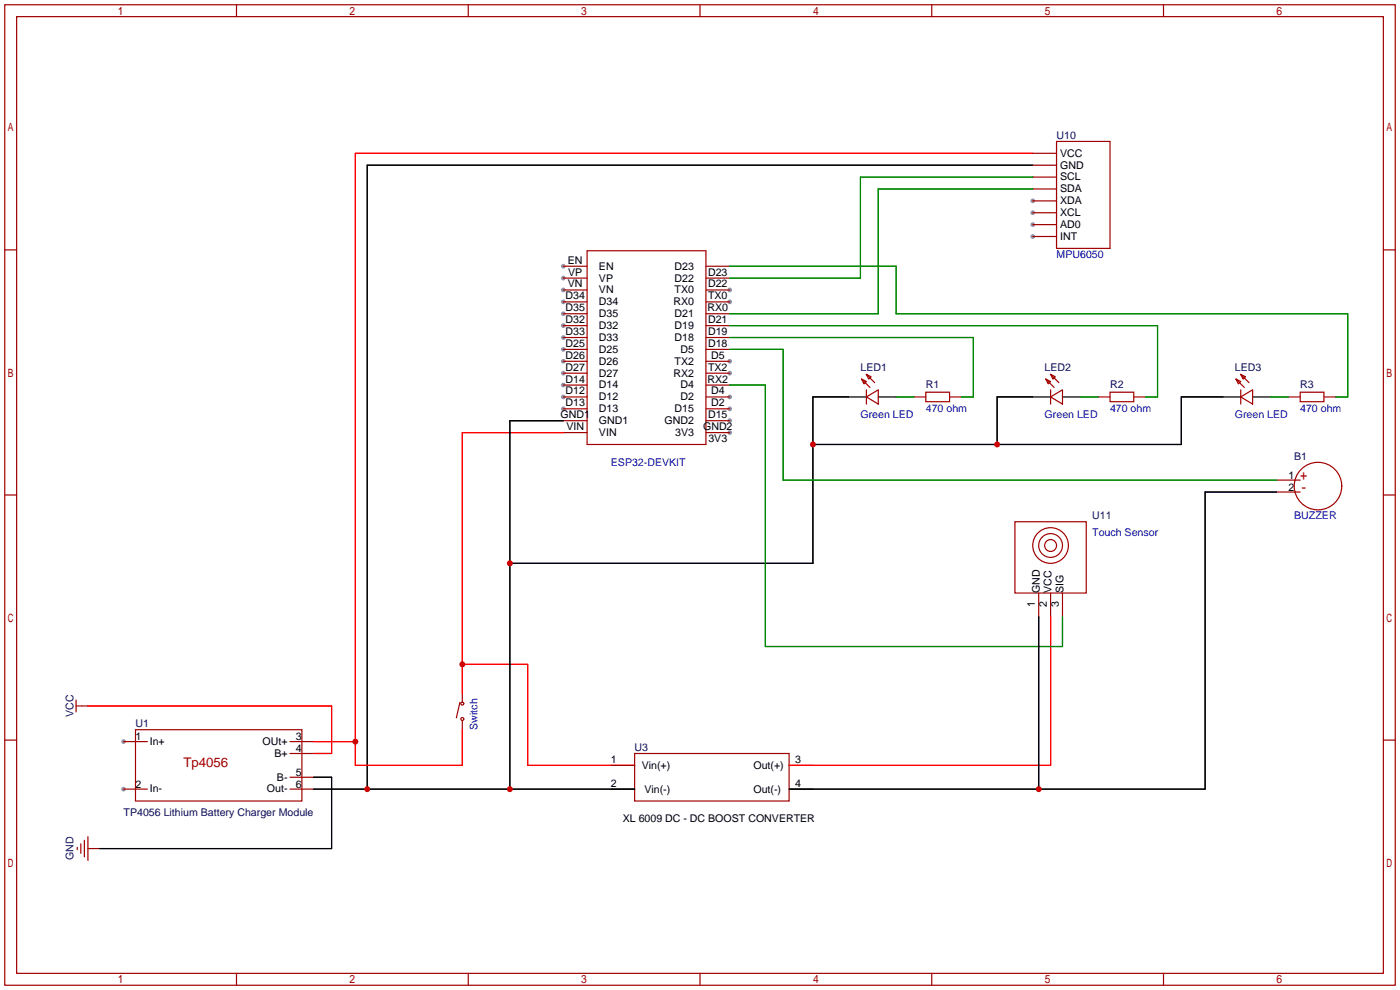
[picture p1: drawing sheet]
<svg xmlns="http://www.w3.org/2000/svg" width="299mm" height="212mm" viewBox="0 0 299 212" stroke-linecap="round" stroke-linejoin="round" font-family="sans-serif">
<g fill="#999">
<circle cx="156" cy="92.5" r=".51"/>
<circle cx="156" cy="89.9" r=".51"/>
<circle cx="156" cy="87.4" r=".51"/>
<circle cx="156" cy="84.8" r=".51"/>
<circle cx="156" cy="79.8" r=".51"/>
<circle cx="156" cy="77.2" r=".51"/>
<circle cx="156" cy="64.5" r=".51"/>
<circle cx="156" cy="62" r=".51"/>
<circle cx="120.4" cy="56.9" r=".51"/>
<circle cx="120.4" cy="59.4" r=".51"/>
<circle cx="120.4" cy="62" r=".51"/>
<circle cx="120.4" cy="64.5" r=".51"/>
<circle cx="120.4" cy="67.1" r=".51"/>
<circle cx="120.4" cy="69.6" r=".51"/>
<circle cx="120.4" cy="72.1" r=".51"/>
<circle cx="120.4" cy="74.7" r=".51"/>
<circle cx="120.4" cy="77.2" r=".51"/>
<circle cx="120.4" cy="79.8" r=".51"/>
<circle cx="120.4" cy="82.3" r=".51"/>
<circle cx="120.4" cy="84.8" r=".51"/>
<circle cx="120.4" cy="87.4" r=".51"/>
<circle cx="26.4" cy="158.5" r=".51"/>
<circle cx="26.4" cy="168.7" r=".51"/>
<circle cx="220.7" cy="42.9" r=".51"/>
<circle cx="220.7" cy="45.5" r=".51"/>
<circle cx="220.7" cy="48" r=".51"/>
<circle cx="220.7" cy="50.5" r=".51"/>
</g>
<g fill="none" stroke="#a10000" stroke-width=".25">
<path d="M1 1h297.2v209.6h-297.2zM3.6 3.6h292.1v204.4h-292.1zM50.5 1v2.6M100.1 1v2.6M149.6 1v2.6M199.1 1v2.6M248.7 1v2.6M220.7 32.8h5.1M220.7 35.3h5.1M220.7 37.8h5.1M225.8 30.2h11.4v22.9h-11.4zM1 53.4h2.6"/>
<path d="M120.4 59.4h5.1M120.4 56.9h5.1M125.5 53.6h25.4v41.4h-25.4zM150.9 59.4h5.1M150.9 56.9h5.1M220.7 40.4h5.1M220.7 42.9h5.1M220.7 45.5h5.1M220.7 48h5.1M220.7 50.5h5.1M295.7 53.4h2.5M120.4 79.8h5.1"/>
<path d="M120.4 77.2h5.1M120.4 74.7h5.1M120.4 72.1h5.1M120.4 69.6h5.1M120.4 67.1h5.1M120.4 64.5h5.1M120.4 62h5.1M150.9 79.8h5.1M150.9 77.2h5.1M150.9 74.7h5.1M150.9 72.1h5.1M150.9 69.6h5.1"/>
<path d="M150.9 67.1h5.1M150.9 64.5h5.1M150.9 62h5.1M120.4 92.5h5.1M120.4 89.9h5.1M120.4 87.4h5.1M120.4 84.8h5.1M120.4 82.3h5.1M150.9 92.5h5.1M150.9 89.9h5.1M150.9 87.4h5.1M150.9 84.8h5.1"/>
<path d="M150.9 82.3h5.1M184.1 81l1.1 .5-.5 .5zM184.1 81l1.8 1.8M185.2 84.8l2.5-1.5v3.1zM185.2 80l1 .5-.5 .5zM185.2 80l1.7 1.8M185.2 83.3v3.1M195.3 84.8h2.6M197.9 83.8h5v2.1h-5zM202.9 84.8h2.6M223.5 81l1 .5-.5 .5zM223.5 81l1.8 1.8"/>
<path d="M224.5 84.8l2.6-1.5v3.1zM224.5 80l1.1 .5-.6 .5zM224.5 80l1.8 1.8M224.5 83.3v3.1M234.7 84.8h2.5M237.2 83.8h5.1v2.1h-5.1zM242.3 84.8h2.6M264.2 81l1 .5-.5 .5zM264.2 81l1.7 1.8M265.2 84.8l2.5-1.5v3.1zM265.2 80l1 .5-.5 .5zM265.2 80l1.8 1.8"/>
<path d="M265.2 83.3v3.1M275.3 84.8h2.6M277.9 83.8h5.1v2.1h-5.1zM283 84.8h2.5M1 105.8h2.6M216.9 111.5h15.3v15.2h-15.3zM272.8 102.6h5.1M272.8 105.2h5.1M295.7 105.8h2.5M222 126.7v5.1M224.5 126.7v5.1M227.1 126.7v5.1"/>
<path d="M1 158.2h2.6M16.3 150.9h2.5M16.3 149.6v2.5M26.4 158.5h5.1M29 156h35.5v15.2h-35.5zM62 158.5h5.1M98.3 150.1l-.8 3.3M295.7 158.2h2.5M18 179.6v3.5M18.8 178.8v5.1M26.4 168.7h5.1M62 168.7h5.1"/>
<path d="M62 166.1h5.1M62 161h5.1M130.6 168.7h5M130.6 163.6h5M135.6 161h33.1v10.2h-33.1zM168.7 168.7h5M168.7 163.6h5M16.5 181.1v.5M17.3 180.3v2.1M18.8 181.4h2.5M50.5 208v2.6M100.1 208v2.6"/>
<path d="M149.6 208v2.6M199.1 208v2.6M248.7 208v2.6"/>
<circle cx="224.5" cy="116.6" r="2.54"/>
<circle cx="224.5" cy="116.6" r="1.27"/>
<circle cx="224.5" cy="116.6" r="3.8"/>
<circle cx="281.7" cy="103.9" r="5.1"/>
<circle cx="98.8" cy="153.7" r=".32"/>
<circle cx="98.8" cy="150.4" r=".32"/>
</g>
<path d="M98.8 148.3v1.8M98.8 154.2v1.8" fill="none" stroke="#870000" stroke-width=".25"/>
<path d="M220.7 32.8h-144.8v130.8h22.9v-7.6M120.4 92.5h-21.6v55.8M224.5 131.8v31.8h-55.8M18.8 150.9h52.1v10.1h-3.8M67.1 158.5h8.8M98.8 142h14v21.6h22.8" fill="none" stroke="#f00" stroke-width=".25"/>
<path d="M220.7 35.3h-142.2v133.4M120.4 89.9h-11.4v78.8M185.2 84.8h-11.5v35.6h-64.7M187.7 84.8h3.8M224.5 84.8h-11.4v10.2M227.1 84.8h3.8M265.2 84.8h-12.7v10.2h-78.8M267.7 84.8h3.8M272.8 105.2h-15.2v63.5h-88.9M222 131.8v36.9M67.1 168.7h68.5M67.1 166.1h3.8v15.3h-49.6" fill="none" stroke="#000" stroke-width=".25"/>
<path d="M220.7 37.8h-36.8v21.6h-27.9M156 56.9h35.5v10.2h96.5v17.7h-2.5M220.7 40.4h-33v26.7h-31.7M156 72.1h52v12.7h-2.5M156 69.6h91.4v15.2h-2.5M156 74.7h11.4v27.9h105.4M156 82.3h7.6v55.9h63.5v-6.4M191.5 84.8h3.8M230.9 84.8h3.8M271.5 84.8h3.8" fill="none" stroke="#008700" stroke-width=".25"/>
<g fill="#c00">
<circle cx="98.8" cy="142" r=".63"/>
<circle cx="109" cy="168.7" r=".63"/>
<circle cx="78.5" cy="168.7" r=".63"/>
<circle cx="109" cy="120.4" r=".63"/>
<circle cx="173.7" cy="95" r=".63"/>
<circle cx="213.1" cy="95" r=".63"/>
<circle cx="75.9" cy="158.5" r=".63"/>
<circle cx="222" cy="168.7" r=".63"/>
</g>
<text font-size="2.8" fill="#a00000" x="39.2" y="163.9">Tp4056</text>
<g font-size="2.3" fill="#000080">
<text x="225.8" y="29.7">U10</text>
<text x="183.9" y="79.2">LED1</text>
<text x="197.9" y="83">R1</text>
<text x="223.3" y="79.2">LED2</text>
<text x="237.2" y="83">R2</text>
<text x="263.9" y="79.2">LED3</text>
<text x="277.9" y="83">R3</text>
<text x="276.6" y="98.3">B1</text>
<text x="233.4" y="111">U11</text>
<text x="15.7" y="153.3" transform="rotate(-90 15.7 153.3)">VCC</text>
<text x="29" y="155.4">U1</text>
<text x="135.6" y="160.5">U3</text>
<text x="26.4" y="174.5">TP4056 Lithium Battery Charger Module</text>
<text x="15.7" y="183.9" transform="rotate(-90 15.7 183.9)">GND</text>
</g>
<g font-size="2.3">
<text x="226.6" y="33.5">VCC</text>
<text x="226.6" y="36">GND</text>
<text x="226.6" y="38.6">SCL</text>
<text x="226.6" y="41.1">SDA</text>
<text x="226.6" y="43.7">XDA</text>
<text x="226.6" y="46.2">XCL</text>
<text x="226.6" y="48.7">AD0</text>
<text x="226.6" y="51.3">INT</text>
<text x="121.4" y="56.4">EN</text>
<text x="121.4" y="58.9">VP</text>
<text x="128" y="57.6">EN</text>
<text x="144.2" y="57.6">D23</text>
<text x="151.3" y="58.9">D23</text>
<text x="120.9" y="64">D34</text>
<text x="121.4" y="61.4">VN</text>
<text x="128" y="60.2">VP</text>
<text x="128" y="62.7">VN</text>
<text x="128" y="65.2">D34</text>
<text x="143.9" y="65.2">RX0</text>
<text x="144.2" y="62.7">TX0</text>
<text x="144.2" y="60.2">D22</text>
<text x="151.3" y="64">TX0</text>
<text x="151.3" y="61.4">D22</text>
<text x="120.9" y="66.5">D35</text>
<text x="120.9" y="69.1">D32</text>
<text x="120.9" y="71.6">D33</text>
<text x="128" y="67.8">D35</text>
<text x="128" y="70.3">D32</text>
<text x="144.2" y="70.3">D19</text>
<text x="144.2" y="67.8">D21</text>
<text x="151.2" y="66.5">RX0</text>
<text x="151.3" y="71.6">D19</text>
<text x="151.3" y="69.1">D21</text>
<text x="120.9" y="74.1">D25</text>
<text x="120.9" y="76.7">D26</text>
<text x="128" y="72.9">D33</text>
<text x="128" y="75.4">D25</text>
<text x="128" y="77.9">D26</text>
<text x="144.2" y="77.9">TX2</text>
<text x="144.2" y="72.9">D18</text>
<text x="145.4" y="75.4">D5</text>
<text x="151.3" y="74.1">D18</text>
<text x="152" y="76.7">D5</text>
<text x="120.9" y="79.2">D27</text>
<text x="120.9" y="81.8">D14</text>
<text x="128" y="80.5">D27</text>
<text x="128" y="83">D14</text>
<text x="143.9" y="80.5">RX2</text>
<text x="145.4" y="83">D4</text>
<text x="151.2" y="81.8">RX2</text>
<text x="151.3" y="79.2">TX2</text>
<text x="119.8" y="89.4">GND1</text>
<text x="120.9" y="84.3">D12</text>
<text x="120.9" y="86.8">D13</text>
<text x="128" y="85.6">D12</text>
<text x="128" y="88.1">D13</text>
<text x="144.2" y="88.1">D15</text>
<text x="145.4" y="85.6">D2</text>
<text x="151.3" y="89.4">D15</text>
<text x="152" y="86.8">D2</text>
<text x="152" y="84.3">D4</text>
<text x="121" y="91.9">VIN</text>
<text x="128" y="90.6">GND1</text>
<text x="128" y="93.2">VIN</text>
<text x="142" y="90.6">GND2</text>
<text x="144.3" y="93.2">3V3</text>
<text x="150.3" y="91.9">GND2</text>
<text x="151.4" y="94.5">3V3</text>
<text x="275.3" y="102.3">1</text>
<text x="275.3" y="104.8">2</text>
<text x="221.2" y="129.8" transform="rotate(-90 221.2 129.8)">1</text>
<text x="222.2" y="126.7" transform="rotate(-90 222.2 126.7)">GND</text>
<text x="223.7" y="129.8" transform="rotate(-90 223.7 129.8)">2</text>
<text x="224.8" y="126.7" transform="rotate(-90 224.8 126.7)">VCC</text>
<text x="226.3" y="129.8" transform="rotate(-90 226.3 129.8)">3</text>
<text x="227.3" y="126.7" transform="rotate(-90 227.3 126.7)">SIG</text>
<text x="29" y="158.2">1</text>
<text x="32" y="159.2">In+</text>
<text x="56.1" y="159.2">OUt+</text>
<text x="58.6" y="161.7">B+</text>
<text x="63.2" y="158.2">3</text>
<text x="63.2" y="160.7">4</text>
<text x="59.2" y="166.8">B-</text>
<text x="63.2" y="165.8">5</text>
<text x="130.6" y="163">1</text>
<text x="137.1" y="164.3">Vin(+)</text>
<text x="161" y="164.3">Out(+)</text>
<text x="169.9" y="163">3</text>
<text x="29" y="168.3">2</text>
<text x="32" y="169.4">In-</text>
<text x="57.1" y="169.4">Out-</text>
<text x="63.2" y="168.3">6</text>
<text x="130.6" y="168.1">2</text>
<text x="137.7" y="169.4">Vin(-)</text>
<text x="161" y="169.4">Out(-)</text>
<text x="169.9" y="168.1">4</text>
<text x="133.1" y="175.7">XL 6009 DC - DC BOOST CONVERTER</text>
</g>
<g font-size="2.3" fill="#00f">
<text x="225.8" y="55.1">MPU6050</text>
<text x="183.9" y="89.4">Green LED</text>
<text x="197.9" y="88.1">470 ohm</text>
<text x="223.3" y="89.4">Green LED</text>
<text x="237.2" y="88.1">470 ohm</text>
<text x="263.9" y="89.4">Green LED</text>
<text x="277.9" y="88.1">470 ohm</text>
<text x="130.6" y="99.5">ESP32-DEVKIT</text>
<text x="276.6" y="111">BUZZER</text>
<text x="233.4" y="114.5">Touch Sensor</text>
<text x="102.1" y="156" transform="rotate(-90 102.1 156)">Switch</text>
</g>
</svg>
